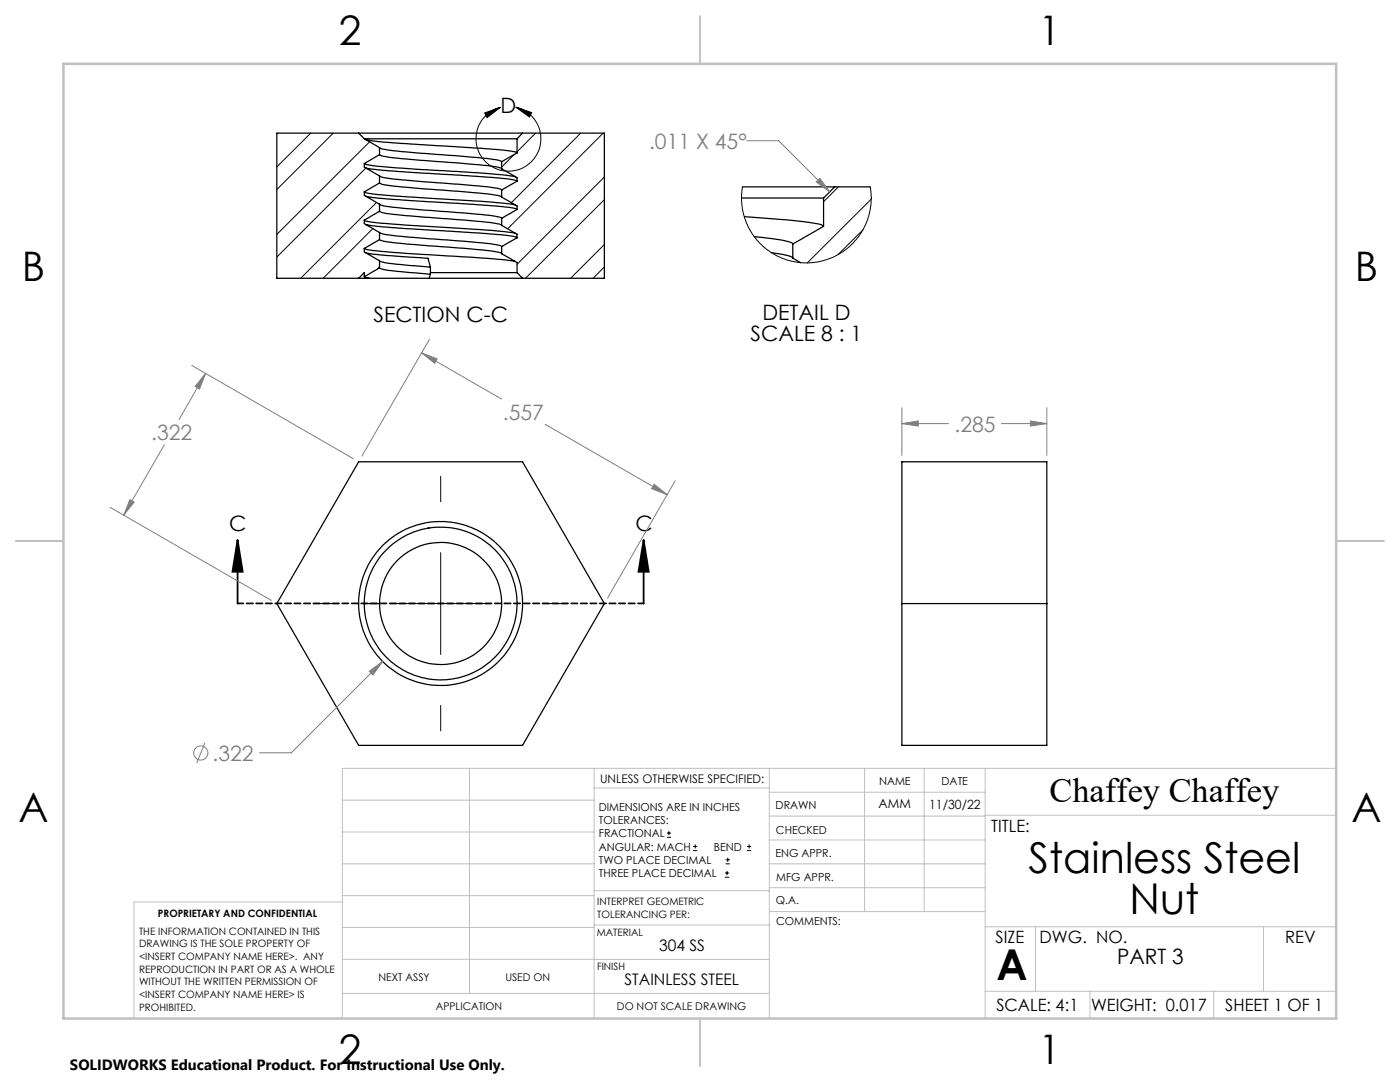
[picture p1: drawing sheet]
<svg xmlns="http://www.w3.org/2000/svg" width="279mm" height="216mm" viewBox="0 0 279 216" stroke-linecap="round" stroke-linejoin="round" font-family="sans-serif">
<g fill="none" stroke="#000" stroke-width=".25">
<path d="M71.6 26.6h32.7M71.6 26.6h-16.4v28.9h16.4M71.6 26.6l1.1 1.1M72.7 27.7l3 1.8M72.7 27.7h30.5M72.7 32.6v.7l3 1.8M72.7 32.6a15.2 15.2 0 0 0 4.9 .8l17.7 1.1 4.7 .4 2.9 .4M72.7 38.3v.7l3 1.7M72.7 38.3l.1 .1a43.3 43.3 0 0 0 8.7 .9l14.3 .8 4.7 .4 2.4 .4M73 27.9l5.5 .6 16.9 1.1a42.1 42.1 0 0 1 7.7 .8l.1 .1M73 33.5l4.5 .6 18.2 1.1a40.9 40.9 0 0 1 7.4 .9l.1 .1M73 39.2l5.4 .6 16.9 1.1a34.4 34.4 0 0 1 7.9 .9"/>
<path d="M75.7 29.5a10.7 10.7 0 0 0 4 .7l11.8 .9a44.3 44.3 0 0 1 8.5 1.1l.1 .1M75.7 35.1l1.1 .4 1.8 .2 12.1 1a58.9 58.9 0 0 1 9.3 1.1l.1 .1M75.7 29.5v1.4M75.7 30.9l-3 1.7M75.7 35.1v1.4M75.7 36.5l-3 1.8M75.7 36.5l1.1 .4 1.8 .2 12.1 1a58.9 58.9 0 0 1 9.3 1.1l.1 .1M75.7 30.9a10.7 10.7 0 0 0 4 .7l11.8 .9a44.3 44.3 0 0 1 8.5 1.1l.1 .1M100.1 39.3l3.1 1.8v.7M100.1 37.9v1.4M100.1 33.7l3.1 1.8v.7M100.1 32.3v1.4"/>
<path d="M103.2 30.5l-3.1 1.8M103.2 36.2l-3.1 1.7M103.2 27.7v2.8M104.3 26.6l-1.1 1.1M104.3 26.6h16.3v28.9h-16.3M148 39.5h16.4M148.2 37.3h18.4M164.4 39.5v5.7M166.6 37.3l-2.2 2.2M166.6 37.3h7.1M71.6 55.5h2.1M72.7 49.6a51 51 0 0 0 9.4 1l9.4 .6a104.3 104.3 0 0 1 11.3 1"/>
<path d="M72.7 49.6v.7l3 1.7M72.7 43.9v.7l3 1.8M72.7 43.9a10.8 10.8 0 0 0 4.3 .7l13.5 .9a104.6 104.6 0 0 1 12.4 1.1M72.7 55.2l1 .3M72.7 55.2v-.8l-1.1 1.1M73 50.4h.1a116.7 116.7 0 0 0 12.3 1.1l.5 1.8M73 44.8l2.2 .4 4.2 .3 15.5 1a38.2 38.2 0 0 1 8.3 .9M73.7 55.5h12M75.7 52l.1 .1a38.7 38.7 0 0 0 8.5 1.1l1.6 .1M75.7 46.4a23.3 23.3 0 0 0 6.9 1l8.2 .6a44.8 44.8 0 0 1 9.3 1.1v.1M75.7 40.7l.1 .1a33.2 33.2 0 0 0 7.6 1l7.4 .6a50.4 50.4 0 0 1 9.2 1.1l.1 .1M75.7 40.7v1.5"/>
<path d="M75.7 42.2l-3 1.7M75.7 46.4v1.4M75.7 47.8l-3 1.8M75.7 52v1.4M75.7 53.4l-3 1.8M75.7 47.8a23.3 23.3 0 0 0 6.9 1l8.2 .6a44.8 44.8 0 0 1 9.3 1.2M75.7 42.2h.1a33.2 33.2 0 0 0 7.6 1l7.4 .6a50.4 50.4 0 0 1 9.2 1.1l.1 .1M75.7 53.4l.1 .1a38.7 38.7 0 0 0 8.5 1.1l1.6 .1M85.7 55.5h18.6M85.9 54.4h17.3M85.9 54.7l-.2 .8M85.9 53.3v1.4"/>
<path d="M100.1 50.6l3.1 1.8v2M100.1 49.2v1.4M100.1 45l3.1 1.7v.7M100.1 43.6v1.4M103.2 47.4l-3.1 1.8M103.2 41.8l-3.1 1.8M103.2 54.4l1.1 1.1M148.6 43.3a105.5 105.5 0 0 1 15.4 1.6l.4 .3M150.5 47.2l1.6 .2a22.2 22.2 0 0 1 6 1.1l.1 .2M154 50.4h.2a9 9 0 0 1 4 1.1M158.2 48.7v2.8M158.2 51.5l1.6 .9"/>
<path d="M164.4 45.2l-6.2 3.5M71.6 92.1h32.7l16.3 28.3-16.3 28.3h-32.7l-16.4-28.3zM180 92.1h28.9v56.6h-28.9zM85.4 105.4h.1M75.7 120.4a12.2 12.2 0 0 0 17.3 11.1 12.2 12.2 0 0 0 2.9-20.3 12.2 12.2 0 0 0-19.7 5.9l-.5 3.3h-3M180 120.4h28.9"/>
<circle cx="87.9" cy="120.4" r="16.4"/>
<circle cx="87.9" cy="120.4" r="15.2"/>
</g>
<g fill="none" stroke="#000" stroke-width=".2">
<path d="M62 26.6l-6.8 6.7M66.5 26.6l-11.3 11.2M73 33.5l-17.8 17.8M73.8 28.3l-18.6 18.5M75.7 30.8l-.1 .1M96.7 22.5l3.2-1.1-2.7 2.1zM102.7 30.8l-2.6 2.5M102.9 21.4a6.5 6.5 0 0 1 3.9 9.9 6.5 6.5 0 0 1-10.6 .1 6.5 6.5 0 0 1 3.7-10M102.9 21.4l3.2 1.1-.4 .9zM106.9 26.6l-3.7 3.7M115.9 26.6l-13.8 13.8M120.4 26.6l-19.1 19"/>
<path d="M120.6 35.3l-17.4 17.4M120.6 39.8l-15.7 15.7M148.2 37.3l-.2 2.8 .4 2.6 .9 2.5 1.7 2.7 1.9 1.8 2.1 1.3 2.9 1.1 2.5 .4 2.8-.2 3.1-1 2-1.1 1.1-.9 1.5-1.5 1.3-1.9 .8-1.7 .5-1.5 .4-3-.2-2.4M167.3 37.3l-2.9 3M173.9 39.7l-12.8 12.8M74.4 45.6l-9.9 9.9M75.1 40.4l-15.1 15.1M75.7 53.2l-.4 .5M120.6 48.8l-6.7 6.7M120.6 53.3l-2.2 2.2M172.2 45.9l-4.9 4.9M87.9 95v5.1"/>
<path d="M87.9 110.3v20.3M62.5 120.4h5.1M77.8 120.4h20.3M108.3 120.4h5M87.9 140.8v5M133.1 167.1h.8M133.1 166.2h.8M133.5 165.8v.9M138.3 169.7h.8M138.3 168.9h.8M138.7 168.5v.8M144.7 175h.8"/>
<path d="M144.7 174.2h.8M144.8 172.4h.9M144.8 171.6h.9M145.1 173.8v.8M145.2 171.1v.9M149.1 169.7h.8M149.1 168.9h.8M149.5 168.5v.8"/>
</g>
<g fill="none" stroke="#808080" stroke-width=".2">
<path d="M149 28.1h6.4l10.2 10.2M162.9 36.3l.7-.7 2 2.7zM38.3 72.9l32.2 18.6M41 74.5l-1.2 3.1-.9-.5zM41 74.5l-5.3 9.2M84.1 70.4l3.1 1.2-.5 .9zM84.1 70.4l16 9.2M85.7 67.7l-13.5 23.3M25.9 99.7l.9 .5-2.1 2.6zM32.8 88.7l-8.1 14.1M108.8 84.7l24.3 14M130.6 96.6l2.5 2.1-3.1-1.2z"/>
<path d="M134.7 96l-13.5 23.3M180 84.5l3.3-.5v1zM180 81.4v9.5M180 84.5h9.3M199.8 84.5h9.1M205.6 84l3.3 .5-3.3 .5zM208.9 81.4v9.5M21.9 101.2l32.3 18.6M73.7 133.9l2.7-1.9-2 2.7zM76.4 132l-18.3 18.2h-6.3M40.9 148.2l-1.6 4.1"/>
<circle cx="40.1" cy="150.3" r="1.41"/>
</g>
<path d="M47.4 107.7l1 6.4h-2zM47.4 107.7v12.7M128.4 107.7l1.1 6.4h-2.1zM128.4 107.7v12.7" fill="none" stroke="#000" stroke-width=".35"/>
<path d="M128.5 120.4h-81.1" fill="none" stroke="#000" stroke-width=".35" stroke-dasharray="1.3 .6" stroke-dashoffset=".1"/>
<g fill="none" stroke="#c0c0c0" stroke-width=".2">
<path d="M68.3 159.7h50.3M93.7 153.3v44.9M118.6 153.3v49.9M118.6 157.2h34.9M153.5 153.3v49.9M153.5 158.1h43.1M172.5 153.3v28.6M184.4 153.3v28.6M196.6 153.3v49.9M266.7 153.3h-198.4v49.9M68.3 178.7h50.3M68.3 172.4h50.3"/>
<path d="M68.3 166h50.3M68.3 180h-41.6v23.2M118.6 177.7h35M153.5 167.6h43.1M153.5 162.8h43.1M153.5 172.4h43.1M153.5 177.1h43.1M196.6 162.7h70.1M68.3 198.2h85.2M68.3 191.4l85.2 .1M68.3 185.1h50.3M118.6 184.6h35"/>
<path d="M153.6 181.9h43M196.6 197.8h70.1M196.6 184.9h70.1M206.7 184.9v12.9M217.5 197.8v5.4M242.2 197.8v5.4M252.2 184.9v12.9"/>
</g>
<path d="M139.7 3.2v9.5M3.1 107.9h9.6M266.7 107.9h9.5M139.7 203.2v9.6" fill="none" stroke="#c0c0c0" stroke-width=".25"/>
<path d="M12.7 12.7h254v190.5h-254z" fill="none" stroke="#c0c0c0" stroke-width=".5"/>
<g fill="#000">
<path d="M96.7 22.5l3.2-1.1-2.7 2.1zM102.9 21.4l3.2 1.1-.4 .9z"/>
<path d="M128.4 107.7l1.1 6.4h-2.1zM47.4 107.7l1 6.4h-2z"/>
</g>
<path d="M73.7 133.9l.7 .8 2-2.7zM84.1 70.4l3.1 1.2-.5 .9zM130.6 96.6l2.5 2.1-3.1-1.2zM41 74.5l-1.2 3.1-.9-.5zM25.9 99.7l.9 .5-2.1 2.6zM180 84.5l3.3-.5v1zM205.6 84l3.3 .5-3.3 .5zM162.9 36.3l.7-.7 2 2.7z" fill="#808080"/>
<g font-size="8.5">
<text x="205.3" y="174.2">Stainless Steel</text>
<text x="225.4" y="182.3">Nut</text>
<text x="198.9" y="195.5">A</text>
</g>
<g font-size="8.1">
<text x="67.6" y="8.9">2</text>
<text x="207.3" y="8.9">1</text>
<text x="4.4" y="56.1">B</text>
<text x="270.4" y="56.1">B</text>
<text x="3.7" y="164.1">A</text>
<text x="269.7" y="164.1">A</text>
<text x="67.6" y="212.3">2</text>
<text x="207.3" y="212.3">1</text>
</g>
<text font-size="6.9" x="209.5" y="160.1">Chaffey Chaffey</text>
<g font-size="4.2">
<text x="99.9" y="22.5">D</text>
<text x="74.5" y="64.3">SECTION C-C</text>
<text x="152.2" y="63.8">DETAIL D</text>
<text x="149.8" y="68">SCALE 8 : 1</text>
<text x="45.8" y="106">C</text>
<text x="126.8" y="106">C</text>
<text x="223" y="192.4">PART 3</text>
</g>
<g font-size="4.2" fill="#808080">
<text x="129.5" y="29.7">.011 X 45°</text>
<text x="100.3" y="83.7">.557</text>
<text x="30.2" y="87.8">.322</text>
<text x="190.5" y="86.1">.285</text>
<text x="42.4" y="151.8">.322</text>
</g>
<g font-size="3.4">
<text x="197.8" y="166">TITLE:</text>
<text x="198.7" y="188.1">SIZE</text>
<text x="207.5" y="188.1">DWG. NO.</text>
<text x="256.5" y="188.2">REV</text>
<text x="198.8" y="201.7">SCALE: 4:1</text>
<text x="217.7" y="201.8">WEIGHT: 0.017</text>
<text x="244.5" y="201.7">SHEET 1 OF 1</text>
</g>
<g font-size="3.2">
<text x="131.5" y="189.8">304 SS</text>
<text x="124.6" y="196.6">STAINLESS STEEL</text>
</g>
<text font-size="3" x="14" y="213.5">SOLIDWORKS Educational Product. For Instructional Use Only.</text>
<g font-size="2.5">
<text x="175.4" y="161.3">AMM</text>
<text x="185.4" y="161.4">11/30/22</text>
</g>
<text font-size="2.4" x="119.8" y="156.2">UNLESS OTHERWISE SPECIFIED:</text>
<g font-size="2.2">
<text x="119.5" y="161.8">DIMENSIONS ARE IN INCHES</text>
<text x="154.8" y="161.4">DRAWN</text>
<text x="175.4" y="156.6">NAME</text>
<text x="187.9" y="156.7">DATE</text>
<text x="119.5" y="164.4">TOLERANCES:</text>
<text x="119.5" y="167.1">FRACTIONAL</text>
<text x="154.9" y="166.3">CHECKED</text>
<text x="119.5" y="169.7">ANGULAR: MACH</text>
<text x="119.5" y="172.4">TWO PLACE DECIMAL</text>
<text x="142.5" y="169.7">BEND</text>
<text x="154.8" y="171">ENG APPR.</text>
<text x="119.5" y="175">THREE PLACE DECIMAL</text>
<text x="154.9" y="175.7">MFG APPR.</text>
<text x="154.9" y="180.4">Q.A.</text>
<text x="154.9" y="184.6">COMMENTS:</text>
</g>
<g font-size="2.1">
<text x="75.5" y="195.7">NEXT ASSY</text>
<text x="100.9" y="195.7">USED ON</text>
<text x="86.9" y="201.5">APPLICATION</text>
<text x="123.1" y="201.6">DO NOT SCALE DRAWING</text>
</g>
<g font-size="2">
<text x="31.5" y="182.9">PROPRIETARY AND CONFIDENTIAL</text>
<text x="119.2" y="180.6">INTERPRET GEOMETRIC</text>
<text x="119.2" y="183.1">TOLERANCING PER:</text>
<text x="27.8" y="186.5">THE INFORMATION CONTAINED IN THIS</text>
<text x="27.8" y="189">DRAWING IS THE SOLE PROPERTY OF</text>
<text x="27.8" y="191.6">&lt;INSERT COMPANY NAME HERE&gt;. ANY</text>
<text x="119.1" y="186.7">MATERIAL</text>
<text x="27.8" y="194.1">REPRODUCTION IN PART OR AS A WHOLE</text>
<text x="27.8" y="196.6">WITHOUT THE WRITTEN PERMISSION OF</text>
<text x="119.1" y="193.5">FINISH</text>
<text x="27.8" y="199.1">&lt;INSERT COMPANY NAME HERE&gt; IS</text>
<text x="27.8" y="201.7">PROHIBITED.</text>
</g>
</svg>
